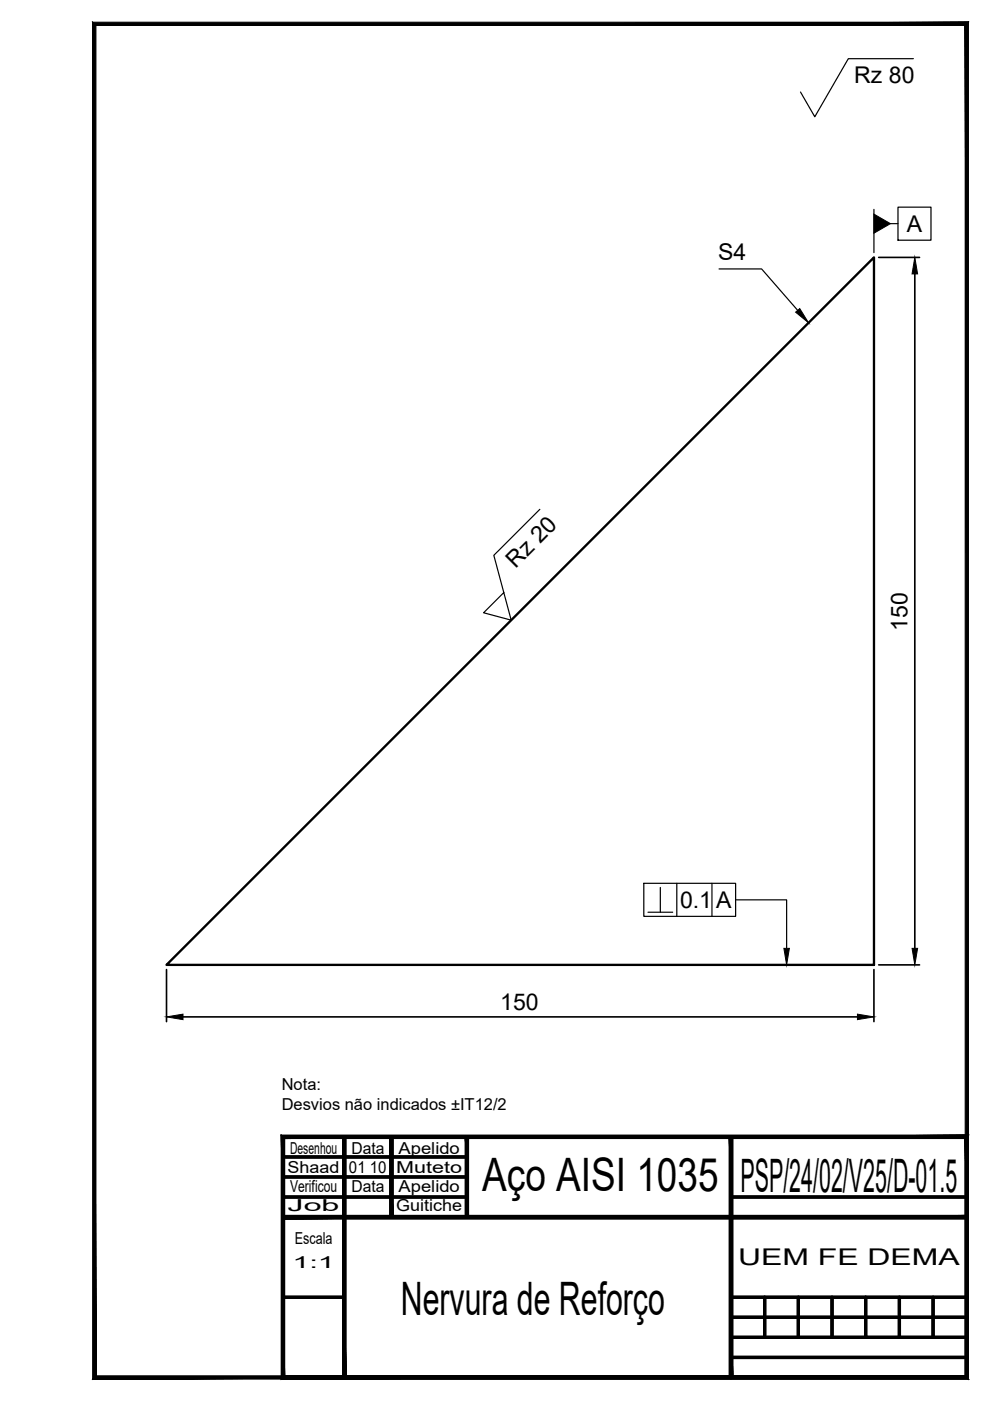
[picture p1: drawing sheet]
<svg xmlns="http://www.w3.org/2000/svg" width="210mm" height="297mm" viewBox="0 0 210 297" stroke-linecap="round" stroke-linejoin="round" font-family="sans-serif">
<!-- layer: MD_Visible -->
<path d="M35.3 204.6l150-150v150z" fill="none" stroke="#000" stroke-width=".5"/>
<!-- layer: contornos visiveis -->
<g fill="#000" stroke="#000" stroke-width=".21">
<path d="M60 257.7v.7l145-.7zM60 258.4l145-.7v.7z"/>
<path d="M60 257.7v.7l145-.7zM60 258.4l145-.7v.7z"/>
<path d="M72.6 241l.7 51v-51zM72.6 241l.7 51h-.7z"/>
<path d="M82.6 241v17h.7zM82.6 241h.7v17z"/>
<path d="M82.6 241l.7 17v-17zM82.6 241l.7 17h-.7z"/>
<path d="M98.6 241v17h.7zM98.6 241h.7v17z"/>
<path d="M98.6 241l.7 17v-17zM98.6 241l.7 17h-.7z"/>
<path d="M154.6 241l.7 51v-51zM154.6 241l.7 51h-.7z"/>
<path d="M154.6 241l.7 51v-51zM154.6 241l.7 51h-.7z"/>
<path d="M60 258.4h145v-.7zM60 257.7h145l-145 .7z"/>
<path d="M60 258.4h145v-.7zM60 257.7h145l-145 .7z"/>
<path d="M20.3 291.7l-.7 .7 185-.7zM19.6 292.4l185-.7 .7 .7zM204.6 5.4v286.3l.7 .7zM205.3 4.7v287.7l-.7-287zM20.3 5.4h184.3l.7-.7zM19.6 4.7h185.7l-185 .7zM19.6 4.7l.7 287v-286.3zM19.6 4.7l.7 287-.7 .7z"/>
<path d="M60.3 291.7l-.7 .7 145-.7zM59.6 292.4l145-.7 .7 .7zM204.6 241.4v50.3l.7 .7zM205.3 240.7v51.7l-.7-51zM60.3 241.4h144.3l.7-.7zM59.6 240.7h145.7l-145 .7zM59.6 240.7l.7 51v-50.3zM59.6 240.7l.7 51-.7 .7z"/>
<path d="M60.3 291.7l-.7 .7 145-.7zM59.6 292.4l145-.7 .7 .7zM204.6 241.4v50.3l.7 .7zM205.3 240.7v51.7l-.7-51zM60.3 241.4h144.3l.7-.7zM59.6 240.7h145.7l-145 .7zM59.6 240.7l.7 51v-50.3zM59.6 240.7l.7 51-.7 .7z"/>
<path d="M72.6 241v51h.7zM72.6 241h.7v51z"/>
<path d="M154.6 241v51h.7zM154.6 241h.7v51z"/>
<path d="M154.6 241v51h.7zM154.6 241h.7v51z"/>
</g>
<g fill="none" stroke="#000" stroke-width=".7">
<path d="M60 241h145v51h-145zM60 245.3h39M60 249.5h39M60 253.8h39M60 258h145M73 241v51M83 241v17M99 241v17M155 241v51M155 253.8h50M60 275h13M155 275h50"/>
<path d="M155 279.3h50M162.1 275v8.5M169.3 275v8.5M176.4 275v8.5M183.5 275v8.5M190.7 275v8.5M197.8 275v8.5M155 283.5h50M155 287.8h50"/>
</g>
<!-- layer: cotagem -->
<path d="M186.3 54.6h8.7M194 58.1v143M35.3 205.6v11M38.8 215.6h143M185.3 205.6v11M186.3 204.6h8.7" fill="none" stroke="#000" stroke-width=".35"/>
<path d="M194 54.6l.6 3.5h-1.2zM35.3 215.6l3.5-.6v1.2zM181.8 215l3.5 .6-3.5 .6zM193.4 201.1h1.2l-.6 3.5z" fill="#000" stroke="#000" stroke-width=".21"/>
<!-- layer: AM_5 -->
<path d="M193.7 12.4h-13.8l-7.1 12.4-3.1-5.3M152.5 57h9l7.6 8.8M185.3 44.4v9.2M188.8 47.4h1.6M190.4 43.9h7v7h-7zM114.5 108l-9.8 9.7 3.7 13.8-5.9-1.6 4.3-4.3M136.5 187.3h19.5v7h-19.5zM137.4 193.4h5.2M140 188.2v5.2M143.5 187.3v7M151 187.3v7M156 190.8h10.8v10.3" fill="none" stroke="#000" stroke-width=".25"/>
<path d="M185.3 45.4l3.5 2-3.5 2zM168.7 66.2l.9-.8 1.8 3zM166.2 201.1h1.2l-.6 3.5z" fill="#000" stroke="#000" stroke-width=".21"/>
<g font-size="9.8">
<text x="102.2" y="252.6">Aço AISI 1035</text>
<text x="157" y="252.8">PSP/24/02/V25/D-01.5</text>
<text x="85" y="278.8">Nervura de Reforço</text>
</g>
<g font-size="4.9">
<text x="181.1" y="17.7">Rz 80</text>
<text x="192.3" y="49.2">A</text>
<text x="152.2" y="55.2">S4</text>
<text x="109.3" y="120.6" transform="rotate(-45 109.3 120.6)">Rz 20</text>
<text x="192.4" y="133.8" transform="rotate(-90 192.4 133.8)">150</text>
<text x="144.2" y="192.5">0.1</text>
<text x="151.8" y="192.5">A</text>
<text x="106.1" y="214">150</text>
<text x="156.5" y="268.1">UEM FE DEMA</text>
</g>
<g font-size="3.5">
<text x="59.7" y="231.1">Nota:</text>
<text x="59.7" y="235.4">Desvios não indicados ±IT12/2</text>
<text x="61.5" y="244.6">Desenhou</text>
<text x="74.5" y="244.6">Data</text>
<text x="84.5" y="244.6">Apelido</text>
<text x="61" y="248.8">Shaad</text>
<text x="74" y="248.8">01 10</text>
<text x="84" y="248.8">Muteto</text>
<text x="61" y="256.8">Job</text>
<text x="61.5" y="252.6">Verificou</text>
<text x="74.5" y="252.6">Data</text>
<text x="84" y="256.8">Guitiche</text>
<text x="84.5" y="252.6">Apelido</text>
<text x="62.5" y="263.6">Escala</text>
<text x="62" y="268.8">1:1</text>
</g>
</svg>
